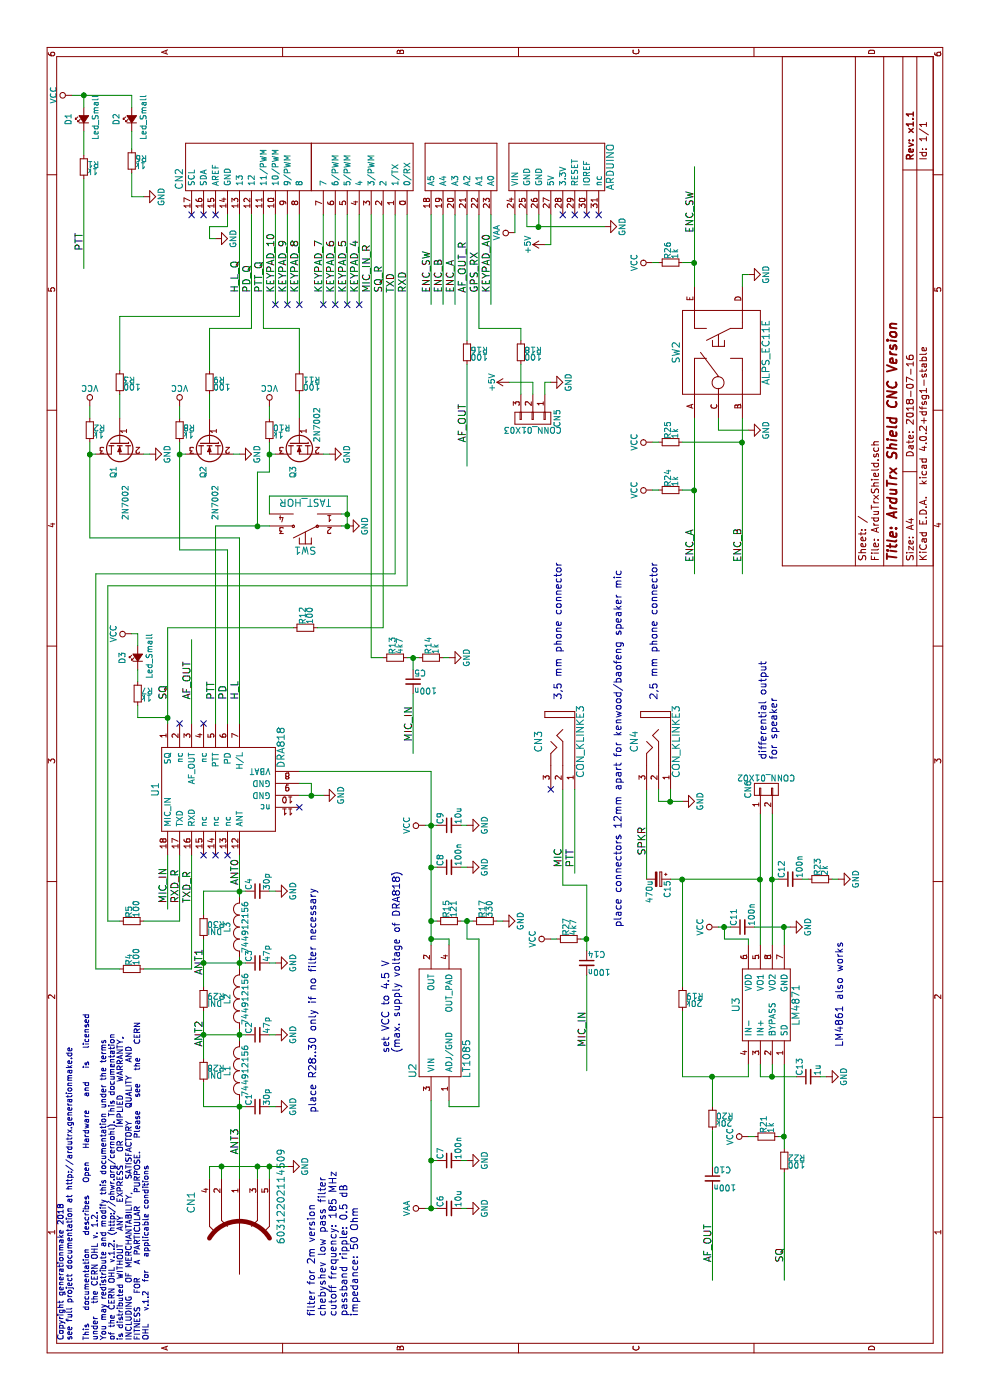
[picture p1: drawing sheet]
EESchema Schematic File Version 2
LIBS:ATX_connector
LIBS:CAN-transceiver
LIBS:come_connector
LIBS:CON_wuerth
LIBS:D_esdprotection
LIBS:devices
LIBS:displayport_connector
LIBS:displays
LIBS:electrical-connectors
LIBS:eth_usb_connectors_combos
LIBS:ftdi
LIBS:IC_batterycharger
LIBS:IC_clockbuffer
LIBS:IC_interface_i2c
LIBS:IC_levelshifter
LIBS:IC_loadswitch
LIBS:IC_microcontroller_ST
LIBS:IC_rtc
LIBS:IC_sensor
LIBS:IC_transceiver_can
LIBS:IC_transceiver_rs
LIBS:IC_usbhub
LIBS:interface
LIBS:LED-controllers
LIBS:L_filter
LIBS:L_power
LIBS:mechanical-connectors
LIBS:mechanical-switches
LIBS:MECH_smd-contact-finger
LIBS:MECH_smd-mounting
LIBS:MECH_smd-spacer
LIBS:MEMS
LIBS:microcontrollers
LIBS:MODULE_compute
LIBS:motor-driver
LIBS:opamps
LIBS:PCB_touch
LIBS:PCIe_connectors
LIBS:power-monitors
LIBS:power-supply
LIBS:sata_con
LIBS:transistors
LIBS:usb_connector_header
LIBS:voltage-regulators
LIBS:MODULE_RF
LIBS:IC_audio
LIBS:ArduTrxShield-cache
EELAYER 25 0
EELAYER END
$Descr A4 11693 8268
encoding utf-8
Sheet 1 1
Title "ArduTrx Shield CNC Version"
Date "2018-07-16"
Rev "x1.1"
Comp ""
Comment1 ""
Comment2 ""
Comment3 ""
Comment4 ""
$EndDescr
$Comp
L ARDUINO CN2
U 1 1
P 10100 3250
F 0 "CN2" H 10200 5000 60  0000 C CNN
F 1 "ARDUINO" H 10300 1400 60  0000 C CNN
F 2 "MODULE_compute:ARDUINO" H 10650 5000 60  0001 C CNN
F 3 "" H 10750 4050 60  0000 C CNN
	1    10100 3250
	1    0    0    -1  
$EndComp
$Comp
L DRA818 U1
U 1 1
P 5100 2000
F 0 "U1" H 5100 2700 60  0000 C CNN
F 1 "DRA818" H 5450 1650 60  0000 C CNN
F 2 "MODULE_RF:DRA818" H 5000 2600 60  0001 C CNN
F 3 "" H 5100 2000 60  0000 C CNN
	1    5100 2000
	1    0    0    -1  
$EndComp
$Comp
L R_1206 R5
U 1 1
P 4000 1100
F 0 "R5" H 4030 1120 50  0000 L CNN
F 1 "100" H 4030 1060 50  0000 L CNN
F 2 "resistors:R_1206" H 4000 950 50  0001 C CNN
F 3 "" H 4000 1100 50  0000 C CNN
	1    4000 1100
	1    0    0    -1  
$EndComp
$Comp
L R_1206 R4
U 1 1
P 3600 1100
F 0 "R4" H 3630 1120 50  0000 L CNN
F 1 "100" H 3630 1060 50  0000 L CNN
F 2 "resistors:R_1206" H 3600 950 50  0001 C CNN
F 3 "" H 3600 1100 50  0000 C CNN
	1    3600 1100
	1    0    0    -1  
$EndComp
Text Label 4150 1400 0    60   ~ 0
MIC_IN
Text Label 4150 1500 0    60   ~ 0
RXD_R
Text Label 4150 1600 0    60   ~ 0
TXD_R
Text Label 9250 3300 0    60   ~ 0
TXD
Text Label 9250 3400 0    60   ~ 0
RXD
$Comp
L R_1206 R12
U 1 1
P 6450 2550
F 0 "R12" H 6480 2570 50  0000 L CNN
F 1 "100" H 6480 2510 50  0000 L CNN
F 2 "resistors:R_1206" H 6450 2400 50  0001 C CNN
F 3 "" H 6450 2550 50  0000 C CNN
	1    6450 2550
	1    0    0    -1  
$EndComp
Text Label 9250 3200 0    60   ~ 0
SQ_R
Text Label 5850 1400 0    60   ~ 0
SQ
$Comp
L Led_Small D3
U 1 1
P 6200 1150
F 0 "D3" H 6150 1275 50  0000 L CNN
F 1 "Led_Small" H 6025 1050 50  0000 L CNN
F 2 "LEDs:LED_1206" V 6200 1150 50  0001 C CNN
F 3 "" V 6200 1150 50  0000 C CNN
	1    6200 1150
	1    0    0    -1  
$EndComp
$Comp
L R_1206 R7
U 1 1
P 5900 1150
F 0 "R7" H 5930 1170 50  0000 L CNN
F 1 "1k" H 5930 1110 50  0000 L CNN
F 2 "resistors:R_1206" H 5900 1000 50  0001 C CNN
F 3 "" H 5900 1150 50  0000 C CNN
	1    5900 1150
	0    1    1    0   
$EndComp
$Comp
L VCC #PWR01
U 1 1
P 6400 1100
F 0 "#PWR01" H 6400 950 50  0001 C CNN
F 1 "VCC" H 6400 1250 50  0000 C CNN
F 2 "" H 6400 1100 50  0000 C CNN
F 3 "" H 6400 1100 50  0000 C CNN
	1    6400 1100
	1    0    0    -1  
$EndComp
NoConn ~ 4550 1700
NoConn ~ 4550 1800
NoConn ~ 4550 1900
NoConn ~ 4950 2500
NoConn ~ 5650 1500
NoConn ~ 5650 1700
$Comp
L GND #PWR02
U 1 1
P 5050 2700
F 0 "#PWR02" H 5050 2450 50  0001 C CNN
F 1 "GND" H 5050 2550 50  0000 C CNN
F 2 "" H 5050 2700 50  0000 C CNN
F 3 "" H 5050 2700 50  0000 C CNN
	1    5050 2700
	1    0    0    -1  
$EndComp
Text Label 5850 1600 0    60   ~ 0
AF_OUT
Text Label 5850 1800 0    60   ~ 0
PTT
Text Label 5850 1900 0    60   ~ 0
PD
Text Label 5850 2000 0    60   ~ 0
H_L
$Comp
L R_1206 R13
U 1 1
P 6200 3300
F 0 "R13" H 6230 3320 50  0000 L CNN
F 1 "4k7" H 6230 3260 50  0000 L CNN
F 2 "resistors:R_1206" H 6200 3150 50  0001 C CNN
F 3 "" H 6200 3300 50  0000 C CNN
	1    6200 3300
	1    0    0    -1  
$EndComp
$Comp
L R_1206 R14
U 1 1
P 6200 3600
F 0 "R14" H 6230 3620 50  0000 L CNN
F 1 "1k" H 6230 3560 50  0000 L CNN
F 2 "resistors:R_1206" H 6200 3450 50  0001 C CNN
F 3 "" H 6200 3600 50  0000 C CNN
	1    6200 3600
	1    0    0    -1  
$EndComp
$Comp
L GND #PWR03
U 1 1
P 6200 3750
F 0 "#PWR03" H 6200 3500 50  0001 C CNN
F 1 "GND" H 6200 3600 50  0000 C CNN
F 2 "" H 6200 3750 50  0000 C CNN
F 3 "" H 6200 3750 50  0000 C CNN
	1    6200 3750
	1    0    0    -1  
$EndComp
$Comp
L C_1206 C5
U 1 1
P 6000 3450
F 0 "C5" H 6010 3520 50  0000 L CNN
F 1 "100n" H 6010 3370 50  0000 L CNN
F 2 "capacitors:C_1206" H 6000 3300 50  0001 C CNN
F 3 "" H 6000 3450 50  0000 C CNN
	1    6000 3450
	0    1    1    0   
$EndComp
Text Label 9250 3000 0    60   ~ 0
KEYPAD_4
NoConn ~ 9900 1600
NoConn ~ 9900 1700
NoConn ~ 9900 1800
NoConn ~ 9150 2300
NoConn ~ 9150 2400
NoConn ~ 9150 2500
NoConn ~ 9150 2700
NoConn ~ 9150 2800
NoConn ~ 9150 2900
NoConn ~ 9150 3000
Text Label 9250 3100 0    60   ~ 0
MIC_IN_R
Text Label 9250 2900 0    60   ~ 0
KEYPAD_5
Text Label 9250 2800 0    60   ~ 0
KEYPAD_6
Text Label 9250 2700 0    60   ~ 0
KEYPAD_7
Text Label 9250 2500 0    60   ~ 0
KEYPAD_8
Text Label 9250 2400 0    60   ~ 0
KEYPAD_9
Text Label 9250 2300 0    60   ~ 0
KEYPAD_10
Text Label 9250 2200 0    60   ~ 0
PTT_Q
Text Label 9250 2100 0    60   ~ 0
PD_Q
Text Label 9250 2000 0    60   ~ 0
H_L_Q
$Comp
L GND #PWR04
U 1 1
P 9700 1800
F 0 "#PWR04" H 9700 1550 50  0001 C CNN
F 1 "GND" H 9700 1650 50  0000 C CNN
F 2 "" H 9700 1800 50  0000 C CNN
F 3 "" H 9700 1800 50  0000 C CNN
	1    9700 1800
	1    0    0    -1  
$EndComp
$Comp
L GND #PWR05
U 1 1
P 9800 5050
F 0 "#PWR05" H 9800 4800 50  0001 C CNN
F 1 "GND" H 9800 4900 50  0000 C CNN
F 2 "" H 9800 5050 50  0000 C CNN
F 3 "" H 9800 5050 50  0000 C CNN
	1    9800 5050
	1    0    0    -1  
$EndComp
NoConn ~ 9900 4700
NoConn ~ 9900 4800
NoConn ~ 9900 4900
NoConn ~ 9900 5000
$Comp
L +5V #PWR06
U 1 1
P 9650 4550
F 0 "#PWR06" H 9650 4400 50  0001 C CNN
F 1 "+5V" H 9650 4690 50  0000 C CNN
F 2 "" H 9650 4550 50  0000 C CNN
F 3 "" H 9650 4550 50  0000 C CNN
	1    9650 4550
	1    0    0    -1  
$EndComp
$Comp
L VAA #PWR07
U 1 1
P 9750 4300
F 0 "#PWR07" H 9750 4150 50  0001 C CNN
F 1 "VAA" H 9750 4450 50  0000 C CNN
F 2 "" H 9750 4300 50  0000 C CNN
F 3 "" H 9750 4300 50  0000 C CNN
	1    9750 4300
	1    0    0    -1  
$EndComp
Text Label 9250 3600 0    60   ~ 0
ENC_SW
Text Label 9250 3700 0    60   ~ 0
ENC_B
Text Label 9250 3800 0    60   ~ 0
ENC_A
Text Label 9250 3900 0    60   ~ 0
AF_OUT_R
Text Label 9250 4000 0    60   ~ 0
GPS_RX
Text Label 9250 4100 0    60   ~ 0
KEYPAD_A0
$Comp
L R_1206 R16
U 1 1
P 8750 3900
F 0 "R16" H 8780 3920 50  0000 L CNN
F 1 "100" H 8780 3860 50  0000 L CNN
F 2 "resistors:R_1206" H 8750 3750 50  0001 C CNN
F 3 "" H 8750 3900 50  0000 C CNN
	1    8750 3900
	0    1    1    0   
$EndComp
$Comp
L R_1206 R18
U 1 1
P 8750 4350
F 0 "R18" H 8780 4370 50  0000 L CNN
F 1 "100" H 8780 4310 50  0000 L CNN
F 2 "resistors:R_1206" H 8750 4200 50  0001 C CNN
F 3 "" H 8750 4350 50  0000 C CNN
	1    8750 4350
	0    1    1    0   
$EndComp
$Comp
L CONN_01X03 CN5
U 1 1
P 8200 4450
F 0 "CN5" H 8200 4650 50  0000 C CNN
F 1 "CONN_01X03" V 8300 4450 50  0000 C CNN
F 2 "pin_headers:Pin_Header_Straight_1x03" H 8200 4450 50  0001 C CNN
F 3 "" H 8200 4450 50  0000 C CNN
	1    8200 4450
	-1   0    0    1   
$EndComp
$Comp
L +5V #PWR08
U 1 1
P 8500 4250
F 0 "#PWR08" H 8500 4100 50  0001 C CNN
F 1 "+5V" H 8500 4390 50  0000 C CNN
F 2 "" H 8500 4250 50  0000 C CNN
F 3 "" H 8500 4250 50  0000 C CNN
	1    8500 4250
	1    0    0    -1  
$EndComp
$Comp
L GND #PWR09
U 1 1
P 8500 4600
F 0 "#PWR09" H 8500 4350 50  0001 C CNN
F 1 "GND" H 8500 4450 50  0000 C CNN
F 2 "" H 8500 4600 50  0000 C CNN
F 3 "" H 8500 4600 50  0000 C CNN
	1    8500 4600
	1    0    0    -1  
$EndComp
Text Label 8000 3900 0    60   ~ 0
AF_OUT
$Comp
L R_1206 R11
U 1 1
P 8500 2500
F 0 "R11" H 8530 2520 50  0000 L CNN
F 1 "100" H 8530 2460 50  0000 L CNN
F 2 "resistors:R_1206" H 8500 2350 50  0001 C CNN
F 3 "" H 8500 2500 50  0000 C CNN
	1    8500 2500
	0    1    1    0   
$EndComp
$Comp
L R_1206 R9
U 1 1
P 8500 1750
F 0 "R9" H 8530 1770 50  0000 L CNN
F 1 "100" H 8530 1710 50  0000 L CNN
F 2 "resistors:R_1206" H 8500 1600 50  0001 C CNN
F 3 "" H 8500 1750 50  0000 C CNN
	1    8500 1750
	0    1    1    0   
$EndComp
$Comp
L R_1206 R3
U 1 1
P 8500 1000
F 0 "R3" H 8530 1020 50  0000 L CNN
F 1 "100" H 8530 960 50  0000 L CNN
F 2 "resistors:R_1206" H 8500 850 50  0001 C CNN
F 3 "" H 8500 1000 50  0000 C CNN
	1    8500 1000
	0    1    1    0   
$EndComp
$Comp
L Q_NMOS_GSD Q1
U 1 1
P 8000 1000
F 0 "Q1" H 8300 1050 50  0000 R CNN
F 1 "2N7002" H 8650 950 50  0000 R CNN
F 2 "SOT_TO:SOT-23" H 8200 1100 50  0001 C CNN
F 3 "" H 8000 1000 50  0000 C CNN
	1    8000 1000
	-1   0    0    -1  
$EndComp
$Comp
L R_1206 R2
U 1 1
P 8100 750
F 0 "R2" H 8130 770 50  0000 L CNN
F 1 "1k" H 8130 710 50  0000 L CNN
F 2 "resistors:R_1206" H 8100 600 50  0001 C CNN
F 3 "" H 8100 750 50  0000 C CNN
	1    8100 750 
	0    1    1    0   
$EndComp
$Comp
L VCC #PWR010
U 1 1
P 8300 750
F 0 "#PWR010" H 8300 600 50  0001 C CNN
F 1 "VCC" H 8300 900 50  0000 C CNN
F 2 "" H 8300 750 50  0000 C CNN
F 3 "" H 8300 750 50  0000 C CNN
	1    8300 750 
	0    1    1    0   
$EndComp
$Comp
L GND #PWR011
U 1 1
P 7900 1250
F 0 "#PWR011" H 7900 1000 50  0001 C CNN
F 1 "GND" H 7900 1100 50  0000 C CNN
F 2 "" H 7900 1250 50  0000 C CNN
F 3 "" H 7900 1250 50  0000 C CNN
	1    7900 1250
	1    0    0    -1  
$EndComp
$Comp
L R_1206 R8
U 1 1
P 8100 1500
F 0 "R8" H 8130 1520 50  0000 L CNN
F 1 "1k" H 8130 1460 50  0000 L CNN
F 2 "resistors:R_1206" H 8100 1350 50  0001 C CNN
F 3 "" H 8100 1500 50  0000 C CNN
	1    8100 1500
	0    1    1    0   
$EndComp
$Comp
L Q_NMOS_GSD Q2
U 1 1
P 8000 1750
F 0 "Q2" H 8300 1800 50  0000 R CNN
F 1 "2N7002" H 8650 1700 50  0000 R CNN
F 2 "SOT_TO:SOT-23" H 8200 1850 50  0001 C CNN
F 3 "" H 8000 1750 50  0000 C CNN
	1    8000 1750
	-1   0    0    -1  
$EndComp
$Comp
L GND #PWR012
U 1 1
P 7900 2000
F 0 "#PWR012" H 7900 1750 50  0001 C CNN
F 1 "GND" H 7900 1850 50  0000 C CNN
F 2 "" H 7900 2000 50  0000 C CNN
F 3 "" H 7900 2000 50  0000 C CNN
	1    7900 2000
	1    0    0    -1  
$EndComp
$Comp
L R_1206 R10
U 1 1
P 8100 2250
F 0 "R10" H 8130 2270 50  0000 L CNN
F 1 "1k" H 8130 2210 50  0000 L CNN
F 2 "resistors:R_1206" H 8100 2100 50  0001 C CNN
F 3 "" H 8100 2250 50  0000 C CNN
	1    8100 2250
	0    1    1    0   
$EndComp
$Comp
L Q_NMOS_GSD Q3
U 1 1
P 8000 2500
F 0 "Q3" H 8300 2550 50  0000 R CNN
F 1 "2N7002" H 8000 2350 50  0000 R CNN
F 2 "SOT_TO:SOT-23" H 8200 2600 50  0001 C CNN
F 3 "" H 8000 2500 50  0000 C CNN
	1    8000 2500
	-1   0    0    -1  
$EndComp
$Comp
L GND #PWR013
U 1 1
P 7900 2750
F 0 "#PWR013" H 7900 2500 50  0001 C CNN
F 1 "GND" H 7900 2600 50  0000 C CNN
F 2 "" H 7900 2750 50  0000 C CNN
F 3 "" H 7900 2750 50  0000 C CNN
	1    7900 2750
	1    0    0    -1  
$EndComp
$Comp
L VCC #PWR014
U 1 1
P 8300 1500
F 0 "#PWR014" H 8300 1350 50  0001 C CNN
F 1 "VCC" H 8300 1650 50  0000 C CNN
F 2 "" H 8300 1500 50  0000 C CNN
F 3 "" H 8300 1500 50  0000 C CNN
	1    8300 1500
	0    1    1    0   
$EndComp
$Comp
L VCC #PWR015
U 1 1
P 8300 2250
F 0 "#PWR015" H 8300 2100 50  0001 C CNN
F 1 "VCC" H 8300 2400 50  0000 C CNN
F 2 "" H 8300 2250 50  0000 C CNN
F 3 "" H 8300 2250 50  0000 C CNN
	1    8300 2250
	0    1    1    0   
$EndComp
Text Label 5500 3450 0    60   ~ 0
MIC_IN
$Comp
L R_1206 R1
U 1 1
P 10300 700
F 0 "R1" H 10330 720 50  0000 L CNN
F 1 "1k" H 10330 660 50  0000 L CNN
F 2 "resistors:R_1206" H 10300 550 50  0001 C CNN
F 3 "" H 10300 700 50  0000 C CNN
	1    10300 700 
	0    1    1    0   
$EndComp
$Comp
L R_1206 R6
U 1 1
P 10350 1100
F 0 "R6" H 10380 1120 50  0000 L CNN
F 1 "1k" H 10380 1060 50  0000 L CNN
F 2 "resistors:R_1206" H 10350 950 50  0001 C CNN
F 3 "" H 10350 1100 50  0000 C CNN
	1    10350 1100
	0    1    1    0   
$EndComp
$Comp
L Led_Small D2
U 1 1
P 10700 1100
F 0 "D2" H 10650 1225 50  0000 L CNN
F 1 "Led_Small" H 10525 1000 50  0000 L CNN
F 2 "LEDs:LED_1206" V 10700 1100 50  0001 C CNN
F 3 "" V 10700 1100 50  0000 C CNN
	1    10700 1100
	1    0    0    -1  
$EndComp
$Comp
L Led_Small D1
U 1 1
P 10700 700
F 0 "D1" H 10650 825 50  0000 L CNN
F 1 "Led_Small" H 10525 600 50  0000 L CNN
F 2 "LEDs:LED_1206" V 10700 700 50  0001 C CNN
F 3 "" V 10700 700 50  0000 C CNN
	1    10700 700 
	1    0    0    -1  
$EndComp
$Comp
L GND #PWR016
U 1 1
P 10050 1200
F 0 "#PWR016" H 10050 950 50  0001 C CNN
F 1 "GND" H 10050 1050 50  0000 C CNN
F 2 "" H 10050 1200 50  0000 C CNN
F 3 "" H 10050 1200 50  0000 C CNN
	1    10050 1200
	1    0    0    -1  
$EndComp
$Comp
L VCC #PWR017
U 1 1
P 10900 600
F 0 "#PWR017" H 10900 450 50  0001 C CNN
F 1 "VCC" H 10900 750 50  0000 C CNN
F 2 "" H 10900 600 50  0000 C CNN
F 3 "" H 10900 600 50  0000 C CNN
	1    10900 600 
	1    0    0    -1  
$EndComp
Text Label 9600 700  0    60   ~ 0
PTT
$Comp
L GND #PWR018
U 1 1
P 7300 2900
F 0 "#PWR018" H 7300 2650 50  0001 C CNN
F 1 "GND" H 7300 2750 50  0000 C CNN
F 2 "" H 7300 2900 50  0000 C CNN
F 3 "" H 7300 2900 50  0000 C CNN
	1    7300 2900
	1    0    0    -1  
$EndComp
$Comp
L 744912156 L3
U 1 1
P 3950 2000
F 0 "L3" H 3950 2100 50  0000 C CNN
F 1 "744912156" H 3950 1950 50  0000 C CNN
F 2 "L_filter:WE-CAIR_4248" H 3850 2000 50  0001 C CNN
F 3 "" H 3950 2000 50  0000 C CNN
	1    3950 2000
	1    0    0    -1  
$EndComp
$Comp
L 744912156 L2
U 1 1
P 3350 2000
F 0 "L2" H 3350 2100 50  0000 C CNN
F 1 "744912156" H 3350 1950 50  0000 C CNN
F 2 "L_filter:WE-CAIR_4248" H 3250 2000 50  0001 C CNN
F 3 "" H 3350 2000 50  0000 C CNN
	1    3350 2000
	1    0    0    -1  
$EndComp
$Comp
L 744912156 L1
U 1 1
P 2750 2000
F 0 "L1" H 2750 2100 50  0000 C CNN
F 1 "744912156" H 2750 1950 50  0000 C CNN
F 2 "L_filter:WE-CAIR_4248" H 2650 2000 50  0001 C CNN
F 3 "" H 2750 2000 50  0000 C CNN
	1    2750 2000
	1    0    0    -1  
$EndComp
$Comp
L C_1206 C4
U 1 1
P 4250 2150
F 0 "C4" H 4260 2220 50  0000 L CNN
F 1 "30p" H 4260 2070 50  0000 L CNN
F 2 "capacitors:C_1206" H 4250 2000 50  0001 C CNN
F 3 "" H 4250 2150 50  0000 C CNN
	1    4250 2150
	1    0    0    -1  
$EndComp
$Comp
L C_1206 C3
U 1 1
P 3650 2150
F 0 "C3" H 3660 2220 50  0000 L CNN
F 1 "47p" H 3660 2070 50  0000 L CNN
F 2 "capacitors:C_1206" H 3650 2000 50  0001 C CNN
F 3 "" H 3650 2150 50  0000 C CNN
	1    3650 2150
	1    0    0    -1  
$EndComp
$Comp
L C_1206 C2
U 1 1
P 3050 2150
F 0 "C2" H 3060 2220 50  0000 L CNN
F 1 "47p" H 3060 2070 50  0000 L CNN
F 2 "capacitors:C_1206" H 3050 2000 50  0001 C CNN
F 3 "" H 3050 2150 50  0000 C CNN
	1    3050 2150
	1    0    0    -1  
$EndComp
$Comp
L C_1206 C1
U 1 1
P 2450 2150
F 0 "C1" H 2460 2220 50  0000 L CNN
F 1 "30p" H 2460 2070 50  0000 L CNN
F 2 "capacitors:C_1206" H 2450 2000 50  0001 C CNN
F 3 "" H 2450 2150 50  0000 C CNN
	1    2450 2150
	1    0    0    -1  
$EndComp
$Comp
L GND #PWR019
U 1 1
P 2450 2300
F 0 "#PWR019" H 2450 2050 50  0001 C CNN
F 1 "GND" H 2450 2150 50  0000 C CNN
F 2 "" H 2450 2300 50  0000 C CNN
F 3 "" H 2450 2300 50  0000 C CNN
	1    2450 2300
	1    0    0    -1  
$EndComp
$Comp
L GND #PWR020
U 1 1
P 3050 2300
F 0 "#PWR020" H 3050 2050 50  0001 C CNN
F 1 "GND" H 3050 2150 50  0000 C CNN
F 2 "" H 3050 2300 50  0000 C CNN
F 3 "" H 3050 2300 50  0000 C CNN
	1    3050 2300
	1    0    0    -1  
$EndComp
$Comp
L GND #PWR021
U 1 1
P 3650 2300
F 0 "#PWR021" H 3650 2050 50  0001 C CNN
F 1 "GND" H 3650 2150 50  0000 C CNN
F 2 "" H 3650 2300 50  0000 C CNN
F 3 "" H 3650 2300 50  0000 C CNN
	1    3650 2300
	1    0    0    -1  
$EndComp
$Comp
L GND #PWR022
U 1 1
P 4250 2300
F 0 "#PWR022" H 4250 2050 50  0001 C CNN
F 1 "GND" H 4250 2150 50  0000 C CNN
F 2 "" H 4250 2300 50  0000 C CNN
F 3 "" H 4250 2300 50  0000 C CNN
	1    4250 2300
	1    0    0    -1  
$EndComp
$Comp
L 60312202114509 CN1
U 1 1
P 1650 2000
F 0 "CN1" H 1650 2400 60  0000 C CNN
F 1 "60312202114509" H 1700 1650 60  0000 C CNN
F 2 "CON_wuerth:WR-SMA-PCB" H 1550 2300 60  0001 C CNN
F 3 "" H 1650 2000 60  0000 C CNN
	1    1650 2000
	1    0    0    -1  
$EndComp
$Comp
L GND #PWR023
U 1 1
P 1950 2400
F 0 "#PWR023" H 1950 2150 50  0001 C CNN
F 1 "GND" H 1950 2250 50  0000 C CNN
F 2 "" H 1950 2400 50  0000 C CNN
F 3 "" H 1950 2400 50  0000 C CNN
	1    1950 2400
	1    0    0    -1  
$EndComp
$Comp
L LM4871 U3
U 1 1
P 3300 6400
F 0 "U3" H 3300 6650 60  0000 C CNN
F 1 "LM4871" H 3300 6150 60  0000 C CNN
F 2 "SOIC:SOIC-8_3.9x4.9mm_Pitch1.27mm" H 3200 6550 60  0001 C CNN
F 3 "" H 3300 6400 60  0000 C CNN
	1    3300 6400
	1    0    0    -1  
$EndComp
$Comp
L R_1206 R22
U 1 1
P 2000 6550
F 0 "R22" H 2030 6570 50  0000 L CNN
F 1 "100" H 2030 6510 50  0000 L CNN
F 2 "resistors:R_1206" H 2000 6400 50  0001 C CNN
F 3 "" H 2000 6550 50  0000 C CNN
	1    2000 6550
	0    1    1    0   
$EndComp
$Comp
L R_1206 R21
U 1 1
P 2200 6400
F 0 "R21" H 2230 6420 50  0000 L CNN
F 1 "1k" H 2230 6360 50  0000 L CNN
F 2 "resistors:R_1206" H 2200 6250 50  0001 C CNN
F 3 "" H 2200 6400 50  0000 C CNN
	1    2200 6400
	1    0    0    -1  
$EndComp
$Comp
L C_1206 C10
U 1 1
P 1850 5950
F 0 "C10" H 1860 6020 50  0000 L CNN
F 1 "100n" H 1860 5870 50  0000 L CNN
F 2 "capacitors:C_1206" H 1850 5800 50  0001 C CNN
F 3 "" H 1850 5950 50  0000 C CNN
	1    1850 5950
	0    1    1    0   
$EndComp
$Comp
L R_1206 R20
U 1 1
P 2350 5950
F 0 "R20" H 2380 5970 50  0000 L CNN
F 1 "20k" H 2380 5910 50  0000 L CNN
F 2 "resistors:R_1206" H 2350 5800 50  0001 C CNN
F 3 "" H 2350 5950 50  0000 C CNN
	1    2350 5950
	0    1    1    0   
$EndComp
$Comp
L R_1206 R19
U 1 1
P 3350 5700
F 0 "R19" H 3380 5720 50  0000 L CNN
F 1 "20k" H 3380 5660 50  0000 L CNN
F 2 "resistors:R_1206" H 3350 5550 50  0001 C CNN
F 3 "" H 3350 5700 50  0000 C CNN
	1    3350 5700
	0    1    1    0   
$EndComp
$Comp
L VCC #PWR024
U 1 1
P 2200 6250
F 0 "#PWR024" H 2200 6100 50  0001 C CNN
F 1 "VCC" H 2200 6400 50  0000 C CNN
F 2 "" H 2200 6250 50  0000 C CNN
F 3 "" H 2200 6250 50  0000 C CNN
	1    2200 6250
	1    0    0    -1  
$EndComp
$Comp
L C_1206 C13
U 1 1
P 2700 6750
F 0 "C13" H 2710 6820 50  0000 L CNN
F 1 "1u" H 2710 6670 50  0000 L CNN
F 2 "capacitors:C_1206" H 2700 6600 50  0001 C CNN
F 3 "" H 2700 6750 50  0000 C CNN
	1    2700 6750
	1    0    0    -1  
$EndComp
$Comp
L GND #PWR025
U 1 1
P 2700 6900
F 0 "#PWR025" H 2700 6650 50  0001 C CNN
F 1 "GND" H 2700 6750 50  0000 C CNN
F 2 "" H 2700 6900 50  0000 C CNN
F 3 "" H 2700 6900 50  0000 C CNN
	1    2700 6900
	1    0    0    -1  
$EndComp
$Comp
L C_1206 C11
U 1 1
P 3950 6200
F 0 "C11" H 3960 6270 50  0000 L CNN
F 1 "100n" H 3960 6120 50  0000 L CNN
F 2 "capacitors:C_1206" H 3950 6050 50  0001 C CNN
F 3 "" H 3950 6200 50  0000 C CNN
	1    3950 6200
	1    0    0    -1  
$EndComp
$Comp
L GND #PWR026
U 1 1
P 3950 6600
F 0 "#PWR026" H 3950 6350 50  0001 C CNN
F 1 "GND" H 3950 6450 50  0000 C CNN
F 2 "" H 3950 6600 50  0000 C CNN
F 3 "" H 3950 6600 50  0000 C CNN
	1    3950 6600
	1    0    0    -1  
$EndComp
$Comp
L VCC #PWR027
U 1 1
P 3950 6000
F 0 "#PWR027" H 3950 5850 50  0001 C CNN
F 1 "VCC" H 3950 6150 50  0000 C CNN
F 2 "" H 3950 6000 50  0000 C CNN
F 3 "" H 3950 6000 50  0000 C CNN
	1    3950 6000
	1    0    0    -1  
$EndComp
Wire Wire Line
	6800 900  4000 900 
Wire Wire Line
	4000 900  4000 1000
Wire Wire Line
	9900 3400 6800 3400
Wire Wire Line
	6800 3400 6800 900 
Wire Wire Line
	9900 3300 6900 3300
Wire Wire Line
	6900 3300 6900 800 
Wire Wire Line
	6900 800  3600 800 
Wire Wire Line
	3600 800  3600 1000
Wire Wire Line
	4550 1500 4000 1500
Wire Wire Line
	4000 1500 4000 1200
Wire Wire Line
	4550 1600 3600 1600
Wire Wire Line
	3600 1600 3600 1200
Wire Wire Line
	4550 1400 4100 1400
Wire Wire Line
	5650 1400 6450 1400
Wire Wire Line
	6450 1400 6450 2450
Wire Wire Line
	9900 3200 6450 3200
Wire Wire Line
	6450 3200 6450 2650
Wire Wire Line
	6300 1150 6400 1150
Wire Wire Line
	6400 1150 6400 1100
Wire Wire Line
	6100 1150 6000 1150
Wire Wire Line
	5800 1150 5700 1150
Wire Wire Line
	5700 1150 5700 1400
Connection ~ 5700 1400
Wire Wire Line
	6350 1600 5650 1600
Wire Wire Line
	5650 1800 7300 1800
Wire Wire Line
	5650 1900 7100 1900
Wire Wire Line
	5650 2000 7200 2000
Wire Wire Line
	5050 2500 5050 2700
Wire Wire Line
	5150 2500 5150 2600
Wire Wire Line
	5150 2600 5050 2600
Connection ~ 5050 2600
Wire Wire Line
	6200 3400 6200 3500
Connection ~ 6200 3450
Wire Wire Line
	6200 3700 6200 3750
Wire Wire Line
	5400 3450 5900 3450
Wire Wire Line
	6100 3450 6200 3450
Wire Wire Line
	6200 3200 6200 3100
Wire Wire Line
	6200 3100 9900 3100
Wire Wire Line
	9150 3000 9900 3000
Wire Wire Line
	9150 2900 9900 2900
Wire Wire Line
	9150 2800 9900 2800
Wire Wire Line
	9150 2700 9900 2700
Wire Wire Line
	9150 2500 9900 2500
Wire Wire Line
	9150 2400 9900 2400
Wire Wire Line
	9150 2300 9900 2300
Wire Wire Line
	8950 2100 9900 2100
Wire Wire Line
	9050 2000 9900 2000
Wire Wire Line
	9900 1900 9800 1900
Wire Wire Line
	9800 1900 9800 1750
Wire Wire Line
	9800 1750 9700 1750
Wire Wire Line
	9700 1750 9700 1800
Wire Wire Line
	9900 4400 9800 4400
Wire Wire Line
	9800 4400 9800 5050
Wire Wire Line
	9900 4500 9800 4500
Connection ~ 9800 4500
Wire Wire Line
	9900 4300 9750 4300
Wire Wire Line
	9900 4600 9650 4600
Wire Wire Line
	9650 4600 9650 4550
Wire Wire Line
	9150 3600 9900 3600
Wire Wire Line
	9150 3700 9900 3700
Wire Wire Line
	9150 3800 9900 3800
Wire Wire Line
	8850 3900 9900 3900
Wire Wire Line
	8950 4000 9900 4000
Wire Wire Line
	9150 4100 9900 4100
Wire Wire Line
	8950 4000 8950 4350
Wire Wire Line
	8950 4350 8850 4350
Wire Wire Line
	8650 4350 8400 4350
Wire Wire Line
	8400 4450 8500 4450
Wire Wire Line
	8500 4450 8500 4250
Wire Wire Line
	8400 4550 8500 4550
Wire Wire Line
	8500 4550 8500 4600
Wire Wire Line
	7800 3900 8650 3900
Wire Wire Line
	9050 2000 9050 1000
Wire Wire Line
	9050 1000 8600 1000
Wire Wire Line
	8600 1750 8950 1750
Wire Wire Line
	8950 1750 8950 2100
Wire Wire Line
	8600 2500 8950 2500
Wire Wire Line
	8950 2500 8950 2200
Wire Wire Line
	8950 2200 9900 2200
Wire Wire Line
	7900 2700 7900 2750
Wire Wire Line
	7900 2300 7900 2250
Wire Wire Line
	8200 2250 8300 2250
Wire Wire Line
	8400 2500 8200 2500
Wire Wire Line
	7900 2000 7900 1950
Wire Wire Line
	7100 1500 8000 1500
Wire Wire Line
	7900 1500 7900 1550
Wire Wire Line
	8200 1500 8300 1500
Wire Wire Line
	8400 1750 8200 1750
Wire Wire Line
	7200 750  8000 750 
Wire Wire Line
	7900 750  7900 800 
Wire Wire Line
	8200 750  8300 750 
Wire Wire Line
	8400 1000 8200 1000
Wire Wire Line
	7900 1200 7900 1250
Connection ~ 7900 2250
Wire Wire Line
	7100 1900 7100 1500
Connection ~ 7900 1500
Wire Wire Line
	7200 2000 7200 750 
Connection ~ 7900 750 
Wire Wire Line
	10900 600  10900 1100
Wire Wire Line
	10900 1100 10800 1100
Wire Wire Line
	10250 1100 10050 1100
Wire Wire Line
	10050 1100 10050 1200
Wire Wire Line
	10450 1100 10600 1100
Wire Wire Line
	9450 700  10200 700 
Wire Wire Line
	10400 700  10600 700 
Wire Wire Line
	10800 700  10900 700 
Connection ~ 10900 700 
Wire Wire Line
	1850 2000 2500 2000
Wire Wire Line
	3000 2000 3100 2000
Wire Wire Line
	3050 2250 3050 2300
Wire Wire Line
	2450 2300 2450 2250
Wire Wire Line
	2450 1700 2450 2050
Connection ~ 2450 2000
Wire Wire Line
	3050 1700 3050 2050
Connection ~ 3050 2000
Wire Wire Line
	3600 2000 3700 2000
Wire Wire Line
	3650 1700 3650 2050
Connection ~ 3650 2000
Wire Wire Line
	3650 2250 3650 2300
Wire Wire Line
	4550 2000 4200 2000
Wire Wire Line
	4250 1700 4250 2050
Connection ~ 4250 2000
Wire Wire Line
	4250 2250 4250 2300
Wire Wire Line
	1850 1750 1950 1750
Wire Wire Line
	1950 1750 1950 2400
Wire Wire Line
	1850 2250 1950 2250
Connection ~ 1950 2250
Wire Wire Line
	1850 2150 1950 2150
Connection ~ 1950 2150
Wire Wire Line
	1850 1850 1950 1850
Connection ~ 1950 1850
Wire Wire Line
	3800 6450 4900 6450
Wire Wire Line
	3800 6350 4900 6350
Wire Wire Line
	3950 6300 3950 6600
Wire Wire Line
	3800 6550 3950 6550
Connection ~ 3950 6550
Wire Wire Line
	3950 6000 3950 6100
Wire Wire Line
	3800 6250 3850 6250
Wire Wire Line
	3850 6250 3850 6050
Wire Wire Line
	3850 6050 3950 6050
Connection ~ 3950 6050
Wire Wire Line
	2800 6250 2700 6250
Wire Wire Line
	2700 6250 2700 5700
Wire Wire Line
	2700 5700 3250 5700
Wire Wire Line
	3450 5700 4350 5700
Connection ~ 4350 6350
Wire Wire Line
	2450 5950 2700 5950
Connection ~ 2700 5950
Wire Wire Line
	2800 6350 2700 6350
Wire Wire Line
	2700 6350 2700 6650
Wire Wire Line
	2800 6450 2700 6450
Connection ~ 2700 6450
Wire Wire Line
	2700 6850 2700 6900
Wire Wire Line
	2200 6300 2200 6250
Wire Wire Line
	2100 6550 2800 6550
Wire Wire Line
	2200 6500 2200 6550
Connection ~ 2200 6550
Wire Wire Line
	2250 5950 1950 5950
Wire Wire Line
	1000 6550 1900 6550
Wire Wire Line
	1000 5950 1750 5950
Text Label 1150 6550 0    60   ~ 0
SQ
Text Label 1150 5950 0    60   ~ 0
AF_OUT
$Comp
L C_1206 C12
U 1 1
P 4350 6600
F 0 "C12" H 4360 6670 50  0000 L CNN
F 1 "100n" H 4360 6520 50  0000 L CNN
F 2 "capacitors:C_1206" H 4350 6450 50  0001 C CNN
F 3 "" H 4350 6600 50  0000 C CNN
	1    4350 6600
	1    0    0    -1  
$EndComp
$Comp
L R_1206 R23
U 1 1
P 4350 6850
F 0 "R23" H 4380 6870 50  0000 L CNN
F 1 "2k" H 4380 6810 50  0000 L CNN
F 2 "resistors:R_1206" H 4350 6700 50  0001 C CNN
F 3 "" H 4350 6850 50  0000 C CNN
	1    4350 6850
	1    0    0    -1  
$EndComp
$Comp
L GND #PWR028
U 1 1
P 4350 7000
F 0 "#PWR028" H 4350 6750 50  0001 C CNN
F 1 "GND" H 4350 6850 50  0000 C CNN
F 2 "" H 4350 7000 50  0000 C CNN
F 3 "" H 4350 7000 50  0000 C CNN
	1    4350 7000
	1    0    0    -1  
$EndComp
Wire Wire Line
	4350 6500 4350 6450
Connection ~ 4350 6450
Wire Wire Line
	4350 6700 4350 6750
Wire Wire Line
	4350 6950 4350 7000
$Comp
L CONN_01X02 CN6
U 1 1
P 5100 6400
F 0 "CN6" H 5100 6550 50  0000 C CNN
F 1 "CONN_01X02" V 5200 6400 50  0000 C CNN
F 2 "pin_headers:Pin_Header_Straight_1x02" H 5100 6400 50  0001 C CNN
F 3 "" H 5100 6400 50  0000 C CNN
	1    5100 6400
	1    0    0    -1  
$EndComp
Text Notes 5350 6500 0    60   ~ 0
differential output\nfor speaker
Text Notes 2950 7050 0    60   ~ 0
LM4861 also works
Text Notes 700  3000 0    60   ~ 0
filter for 2m version\nchebyshev low pass filter\ncutoff frequency: 185 MHz\npassband ripple: 0.5 dB\nimpedance: 50 Ohm 
$Comp
L LT1085 U2
U 1 1
P 3150 3700
F 0 "U2" H 2750 3950 60  0000 C CNN
F 1 "LT1085" H 2850 3500 60  0000 C CNN
F 2 "SOT_TO:TO-263-3Lead" H 3100 3400 60  0001 C CNN
F 3 "" H 3150 3700 60  0000 C CNN
	1    3150 3700
	1    0    0    -1  
$EndComp
$Comp
L R_1206 R15
U 1 1
P 4000 3750
F 0 "R15" H 4030 3770 50  0000 L CNN
F 1 "121" H 4030 3710 50  0000 L CNN
F 2 "resistors:R_1206" H 4000 3600 50  0001 C CNN
F 3 "" H 4000 3750 50  0000 C CNN
	1    4000 3750
	1    0    0    -1  
$EndComp
$Comp
L R_1206 R17
U 1 1
P 4000 4050
F 0 "R17" H 4030 4070 50  0000 L CNN
F 1 "330" H 4030 4010 50  0000 L CNN
F 2 "resistors:R_1206" H 4000 3900 50  0001 C CNN
F 3 "" H 4000 4050 50  0000 C CNN
	1    4000 4050
	1    0    0    -1  
$EndComp
$Comp
L GND #PWR029
U 1 1
P 4000 4200
F 0 "#PWR029" H 4000 3950 50  0001 C CNN
F 1 "GND" H 4000 4050 50  0000 C CNN
F 2 "" H 4000 4200 50  0000 C CNN
F 3 "" H 4000 4200 50  0000 C CNN
	1    4000 4200
	1    0    0    -1  
$EndComp
$Comp
L C_1206 C8
U 1 1
P 4450 3750
F 0 "C8" H 4460 3820 50  0000 L CNN
F 1 "100n" H 4460 3670 50  0000 L CNN
F 2 "capacitors:C_1206" H 4450 3600 50  0001 C CNN
F 3 "" H 4450 3750 50  0000 C CNN
	1    4450 3750
	1    0    0    -1  
$EndComp
$Comp
L C_1206 C9
U 1 1
P 4800 3750
F 0 "C9" H 4810 3820 50  0000 L CNN
F 1 "10u" H 4810 3670 50  0000 L CNN
F 2 "capacitors:C_1206" H 4800 3600 50  0001 C CNN
F 3 "" H 4800 3750 50  0000 C CNN
	1    4800 3750
	1    0    0    -1  
$EndComp
$Comp
L GND #PWR030
U 1 1
P 4450 3900
F 0 "#PWR030" H 4450 3650 50  0001 C CNN
F 1 "GND" H 4450 3750 50  0000 C CNN
F 2 "" H 4450 3900 50  0000 C CNN
F 3 "" H 4450 3900 50  0000 C CNN
	1    4450 3900
	1    0    0    -1  
$EndComp
$Comp
L GND #PWR031
U 1 1
P 4800 3900
F 0 "#PWR031" H 4800 3650 50  0001 C CNN
F 1 "GND" H 4800 3750 50  0000 C CNN
F 2 "" H 4800 3900 50  0000 C CNN
F 3 "" H 4800 3900 50  0000 C CNN
	1    4800 3900
	1    0    0    -1  
$EndComp
$Comp
L VCC #PWR032
U 1 1
P 4800 3550
F 0 "#PWR032" H 4800 3400 50  0001 C CNN
F 1 "VCC" H 4800 3700 50  0000 C CNN
F 2 "" H 4800 3550 50  0000 C CNN
F 3 "" H 4800 3550 50  0000 C CNN
	1    4800 3550
	1    0    0    -1  
$EndComp
$Comp
L C_1206 C7
U 1 1
P 2000 3750
F 0 "C7" H 2010 3820 50  0000 L CNN
F 1 "100n" H 2010 3670 50  0000 L CNN
F 2 "capacitors:C_1206" H 2000 3600 50  0001 C CNN
F 3 "" H 2000 3750 50  0000 C CNN
	1    2000 3750
	1    0    0    -1  
$EndComp
$Comp
L C_1206 C6
U 1 1
P 1600 3750
F 0 "C6" H 1610 3820 50  0000 L CNN
F 1 "10u" H 1610 3670 50  0000 L CNN
F 2 "capacitors:C_1206" H 1600 3600 50  0001 C CNN
F 3 "" H 1600 3750 50  0000 C CNN
	1    1600 3750
	1    0    0    -1  
$EndComp
$Comp
L VAA #PWR033
U 1 1
P 1600 3550
F 0 "#PWR033" H 1600 3400 50  0001 C CNN
F 1 "VAA" H 1600 3700 50  0000 C CNN
F 2 "" H 1600 3550 50  0000 C CNN
F 3 "" H 1600 3550 50  0000 C CNN
	1    1600 3550
	1    0    0    -1  
$EndComp
$Comp
L GND #PWR034
U 1 1
P 1600 3900
F 0 "#PWR034" H 1600 3650 50  0001 C CNN
F 1 "GND" H 1600 3750 50  0000 C CNN
F 2 "" H 1600 3900 50  0000 C CNN
F 3 "" H 1600 3900 50  0000 C CNN
	1    1600 3900
	1    0    0    -1  
$EndComp
$Comp
L GND #PWR035
U 1 1
P 2000 3900
F 0 "#PWR035" H 2000 3650 50  0001 C CNN
F 1 "GND" H 2000 3750 50  0000 C CNN
F 2 "" H 2000 3900 50  0000 C CNN
F 3 "" H 2000 3900 50  0000 C CNN
	1    2000 3900
	1    0    0    -1  
$EndComp
Wire Wire Line
	1600 3550 1600 3650
Wire Wire Line
	1600 3850 1600 3900
Wire Wire Line
	2000 3900 2000 3850
Wire Wire Line
	1600 3600 2500 3600
Connection ~ 1600 3600
Wire Wire Line
	2000 3650 2000 3600
Connection ~ 2000 3600
Wire Wire Line
	4800 3650 4800 3550
Wire Wire Line
	3800 3600 5250 3600
Connection ~ 4800 3600
Wire Wire Line
	4000 3650 4000 3600
Connection ~ 4000 3600
Wire Wire Line
	4450 3650 4450 3600
Connection ~ 4450 3600
Wire Wire Line
	4800 3850 4800 3900
Wire Wire Line
	4450 3900 4450 3850
Wire Wire Line
	4000 4150 4000 4200
Wire Wire Line
	4000 3950 4000 3850
Wire Wire Line
	3800 3750 3850 3750
Wire Wire Line
	3850 3750 3850 3600
Connection ~ 3850 3600
Wire Wire Line
	2500 3750 2450 3750
Wire Wire Line
	2450 3750 2450 4000
Wire Wire Line
	2450 4000 3850 4000
Wire Wire Line
	3850 4000 3850 3900
Wire Wire Line
	3850 3900 4000 3900
Connection ~ 4000 3900
Wire Wire Line
	5250 3600 5250 2500
$Comp
L ALPS_EC11E SW2
U 1 1
P 8200 6350
F 0 "SW2" H 8750 7050 60  0000 C CNN
F 1 "ALPS_EC11E" H 8750 6300 60  0000 C CNN
F 2 "mechanical-switches:ALPS_EC11E" H 9050 6400 60  0001 C CNN
F 3 "" H 9050 6400 60  0000 C CNN
	1    8200 6350
	1    0    0    -1  
$EndComp
$Comp
L R_1206 R25
U 1 1
P 8000 5600
F 0 "R25" H 8030 5620 50  0000 L CNN
F 1 "1k" H 8030 5560 50  0000 L CNN
F 2 "resistors:R_1206" H 8000 5450 50  0001 C CNN
F 3 "" H 8000 5600 50  0000 C CNN
	1    8000 5600
	1    0    0    -1  
$EndComp
$Comp
L R_1206 R24
U 1 1
P 7600 5600
F 0 "R24" H 7630 5620 50  0000 L CNN
F 1 "1k" H 7630 5560 50  0000 L CNN
F 2 "resistors:R_1206" H 7600 5450 50  0001 C CNN
F 3 "" H 7600 5600 50  0000 C CNN
	1    7600 5600
	1    0    0    -1  
$EndComp
$Comp
L R_1206 R26
U 1 1
P 9500 5600
F 0 "R26" H 9530 5620 50  0000 L CNN
F 1 "1k" H 9530 5560 50  0000 L CNN
F 2 "resistors:R_1206" H 9500 5450 50  0001 C CNN
F 3 "" H 9500 5600 50  0000 C CNN
	1    9500 5600
	1    0    0    -1  
$EndComp
$Comp
L GND #PWR036
U 1 1
P 9400 6250
F 0 "#PWR036" H 9400 6000 50  0001 C CNN
F 1 "GND" H 9400 6100 50  0000 C CNN
F 2 "" H 9400 6250 50  0000 C CNN
F 3 "" H 9400 6250 50  0000 C CNN
	1    9400 6250
	1    0    0    -1  
$EndComp
$Comp
L GND #PWR037
U 1 1
P 8100 6250
F 0 "#PWR037" H 8100 6000 50  0001 C CNN
F 1 "GND" H 8100 6100 50  0000 C CNN
F 2 "" H 8100 6250 50  0000 C CNN
F 3 "" H 8100 6250 50  0000 C CNN
	1    8100 6250
	1    0    0    -1  
$EndComp
$Comp
L VCC #PWR038
U 1 1
P 7600 5450
F 0 "#PWR038" H 7600 5300 50  0001 C CNN
F 1 "VCC" H 7600 5600 50  0000 C CNN
F 2 "" H 7600 5450 50  0000 C CNN
F 3 "" H 7600 5450 50  0000 C CNN
	1    7600 5450
	1    0    0    -1  
$EndComp
$Comp
L VCC #PWR039
U 1 1
P 8000 5450
F 0 "#PWR039" H 8000 5300 50  0001 C CNN
F 1 "VCC" H 8000 5600 50  0000 C CNN
F 2 "" H 8000 5450 50  0000 C CNN
F 3 "" H 8000 5450 50  0000 C CNN
	1    8000 5450
	1    0    0    -1  
$EndComp
$Comp
L VCC #PWR040
U 1 1
P 9500 5450
F 0 "#PWR040" H 9500 5300 50  0001 C CNN
F 1 "VCC" H 9500 5600 50  0000 C CNN
F 2 "" H 9500 5450 50  0000 C CNN
F 3 "" H 9500 5450 50  0000 C CNN
	1    9500 5450
	1    0    0    -1  
$EndComp
Wire Wire Line
	9300 6200 9400 6200
Wire Wire Line
	9400 6200 9400 6250
Wire Wire Line
	10300 5800 9300 5800
Wire Wire Line
	9500 5700 9500 5800
Connection ~ 9500 5800
Wire Wire Line
	9500 5500 9500 5450
Wire Wire Line
	6900 5800 8200 5800
Wire Wire Line
	6900 6200 8200 6200
Wire Wire Line
	8200 6000 8100 6000
Wire Wire Line
	8100 6000 8100 6250
Wire Wire Line
	7600 5700 7600 5800
Connection ~ 7600 5800
Wire Wire Line
	8000 5700 8000 6200
Connection ~ 8000 6200
Text Label 7000 5800 0    60   ~ 0
ENC_A
Text Label 7000 6200 0    60   ~ 0
ENC_B
Text Label 9750 5800 0    60   ~ 0
ENC_SW
Wire Wire Line
	8000 5500 8000 5450
Wire Wire Line
	7600 5450 7600 5500
Text Notes 5850 5500 0    60   ~ 0
2,5 mm phone connector
Text Notes 5850 4700 0    60   ~ 0
3,5 mm phone connector
$Comp
L GND #PWR041
U 1 1
P 5000 5700
F 0 "#PWR041" H 5000 5450 50  0001 C CNN
F 1 "GND" H 5000 5550 50  0000 C CNN
F 2 "" H 5000 5700 50  0000 C CNN
F 3 "" H 5000 5700 50  0000 C CNN
	1    5000 5700
	1    0    0    -1  
$EndComp
Connection ~ 4350 5700
Wire Wire Line
	4350 5600 4350 6350
Wire Wire Line
	5100 5400 4350 5400
Text Label 4550 5400 0    60   ~ 0
SPKR
Wire Wire Line
	4300 4700 5100 4700
Text Label 4450 4800 0    60   ~ 0
PTT
Text Label 4450 4700 0    60   ~ 0
MIC
$Comp
L R_1206 R27
U 1 1
P 3850 4750
F 0 "R27" H 3880 4770 50  0000 L CNN
F 1 "4k7" H 3880 4710 50  0000 L CNN
F 2 "resistors:R_1206" H 3850 4600 50  0001 C CNN
F 3 "" H 3850 4750 50  0000 C CNN
	1    3850 4750
	1    0    0    -1  
$EndComp
$Comp
L C_1206 C14
U 1 1
P 3650 4900
F 0 "C14" H 3660 4970 50  0000 L CNN
F 1 "100n" H 3660 4820 50  0000 L CNN
F 2 "capacitors:C_1206" H 3650 4750 50  0001 C CNN
F 3 "" H 3650 4900 50  0000 C CNN
	1    3650 4900
	0    1    1    0   
$EndComp
$Comp
L VCC #PWR042
U 1 1
P 3850 4600
F 0 "#PWR042" H 3850 4450 50  0001 C CNN
F 1 "VCC" H 3850 4750 50  0000 C CNN
F 2 "" H 3850 4600 50  0000 C CNN
F 3 "" H 3850 4600 50  0000 C CNN
	1    3850 4600
	1    0    0    -1  
$EndComp
Wire Wire Line
	2750 4900 3550 4900
Wire Wire Line
	3850 4600 3850 4650
Wire Wire Line
	3750 4900 4300 4900
Wire Wire Line
	4300 4900 4300 4700
Wire Wire Line
	3850 4850 3850 4900
Connection ~ 3850 4900
Text Label 2950 4900 0    60   ~ 0
MIC_IN
Text Notes 2900 3350 0    60   ~ 0
set VCC to 4.5 V\n(max. supply voltage of DRA818)
$Comp
L CON_KLINKE3 CN4
U 1 1
P 5550 5500
F 0 "CN4" H 5500 5700 60  0000 C CNN
F 1 "CON_KLINKE3" H 5500 5350 60  0000 C CNN
F 2 "CON_lumberg:1501_03" H 5550 5500 60  0001 C CNN
F 3 "" H 5550 5500 60  0000 C CNN
	1    5550 5500
	1    0    0    -1  
$EndComp
$Comp
L CON_KLINKE3 CN3
U 1 1
P 5550 4700
F 0 "CN3" H 5500 4900 60  0000 C CNN
F 1 "CON_KLINKE3" H 5500 4550 60  0000 C CNN
F 2 "CON_lumberg:1503_08" H 5550 4700 60  0001 C CNN
F 3 "" H 5550 4700 60  0000 C CNN
	1    5550 4700
	1    0    0    -1  
$EndComp
NoConn ~ 5100 4600
Wire Wire Line
	4400 4800 5100 4800
Wire Wire Line
	5000 5700 5000 5500
Wire Wire Line
	5000 5500 5100 5500
Wire Wire Line
	5100 5600 5000 5600
Connection ~ 5000 5600
Text Notes 3950 5200 0    60   ~ 0
place connectors 12mm apart for kenwood/baofeng speaker mic
$Comp
L TAST_HOR SW1
U 1 1
P 7300 2550
F 0 "SW1" H 7300 2750 60  0000 C CNN
F 1 "TAST_HOR" H 7300 2350 60  0000 C CNN
F 2 "mechanical-switches:WE_4312x6xxx7x6" H 8150 2600 60  0001 C CNN
F 3 "" H 8150 2600 60  0000 C CNN
	1    7300 2550
	0    -1   -1   0   
$EndComp
Wire Wire Line
	7300 1800 7300 2250
Wire Wire Line
	7300 2150 7750 2150
Wire Wire Line
	7750 2150 7750 2250
Wire Wire Line
	7750 2250 8000 2250
Connection ~ 7300 2150
Wire Wire Line
	7400 2250 7550 2250
Wire Wire Line
	7550 2250 7550 2900
Wire Wire Line
	7550 2900 7300 2900
Wire Wire Line
	7300 2900 7300 2850
Wire Wire Line
	7400 2850 7400 2900
Connection ~ 7400 2900
Connection ~ 7300 2900
$Comp
L R_1206 R28
U 1 1
P 2750 1700
F 0 "R28" H 2780 1720 50  0000 L CNN
F 1 "DNI" H 2780 1660 50  0000 L CNN
F 2 "resistors:R_1206" H 2750 1550 50  0001 C CNN
F 3 "" H 2750 1700 50  0000 C CNN
	1    2750 1700
	0    1    1    0   
$EndComp
$Comp
L R_1206 R29
U 1 1
P 3350 1700
F 0 "R29" H 3380 1720 50  0000 L CNN
F 1 "DNI" H 3380 1660 50  0000 L CNN
F 2 "resistors:R_1206" H 3350 1550 50  0001 C CNN
F 3 "" H 3350 1700 50  0000 C CNN
	1    3350 1700
	0    1    1    0   
$EndComp
$Comp
L R_1206 R30
U 1 1
P 3950 1700
F 0 "R30" H 3980 1720 50  0000 L CNN
F 1 "DNI" H 3980 1660 50  0000 L CNN
F 2 "resistors:R_1206" H 3950 1550 50  0001 C CNN
F 3 "" H 3950 1700 50  0000 C CNN
	1    3950 1700
	0    1    1    0   
$EndComp
Wire Wire Line
	2450 1700 2650 1700
Wire Wire Line
	2850 1700 3250 1700
Wire Wire Line
	3450 1700 3850 1700
Wire Wire Line
	4050 1700 4250 1700
Connection ~ 3650 1700
Connection ~ 3050 1700
Text Label 4300 2000 0    60   ~ 0
ANT0
Text Label 3550 1700 0    60   ~ 0
ANT1
Text Label 2950 1700 0    60   ~ 0
ANT2
Text Label 2050 2000 0    60   ~ 0
ANT3
Text Notes 2400 2650 0    60   ~ 0
place R28..30 only if no filter necessary
Text Notes 500  1250 0    47   ~ 0
Copyright generationmake 2018\nsee full project documentation at http://ardutrx.generationmake.de\n\nThis   documentation   describes   Open   Hardware   and   is   licensed   \nunder   the CERN OHL v. 1.2.\nYou may redistribute and modify this documentation under the terms \nof the CERN OHL v.1.2. (http://ohwr.org/cernohl). This documentation \nis distributed WITHOUT   ANY   EXPRESS   OR   IMPLIED   WARRANTY, \nINCLUDING   OF MERCHANTABILITY,   SATISFACTORY   QUALITY   AND \nFITNESS   FOR   A PARTICULAR   PURPOSE.   Please   see   the   CERN   \nOHL   v.1.2  for   applicable conditions
$Comp
L CP_Small C15
U 1 1
P 4350 5500
F 0 "C15" H 4360 5570 50  0000 L CNN
F 1 "470u" H 4360 5420 50  0000 L CNN
F 2 "capacitors:c_elec_8x10.5" H 4350 5500 50  0001 C CNN
F 3 "" H 4350 5500 50  0000 C CNN
	1    4350 5500
	-1   0    0    1   
$EndComp
$EndSCHEMATC
